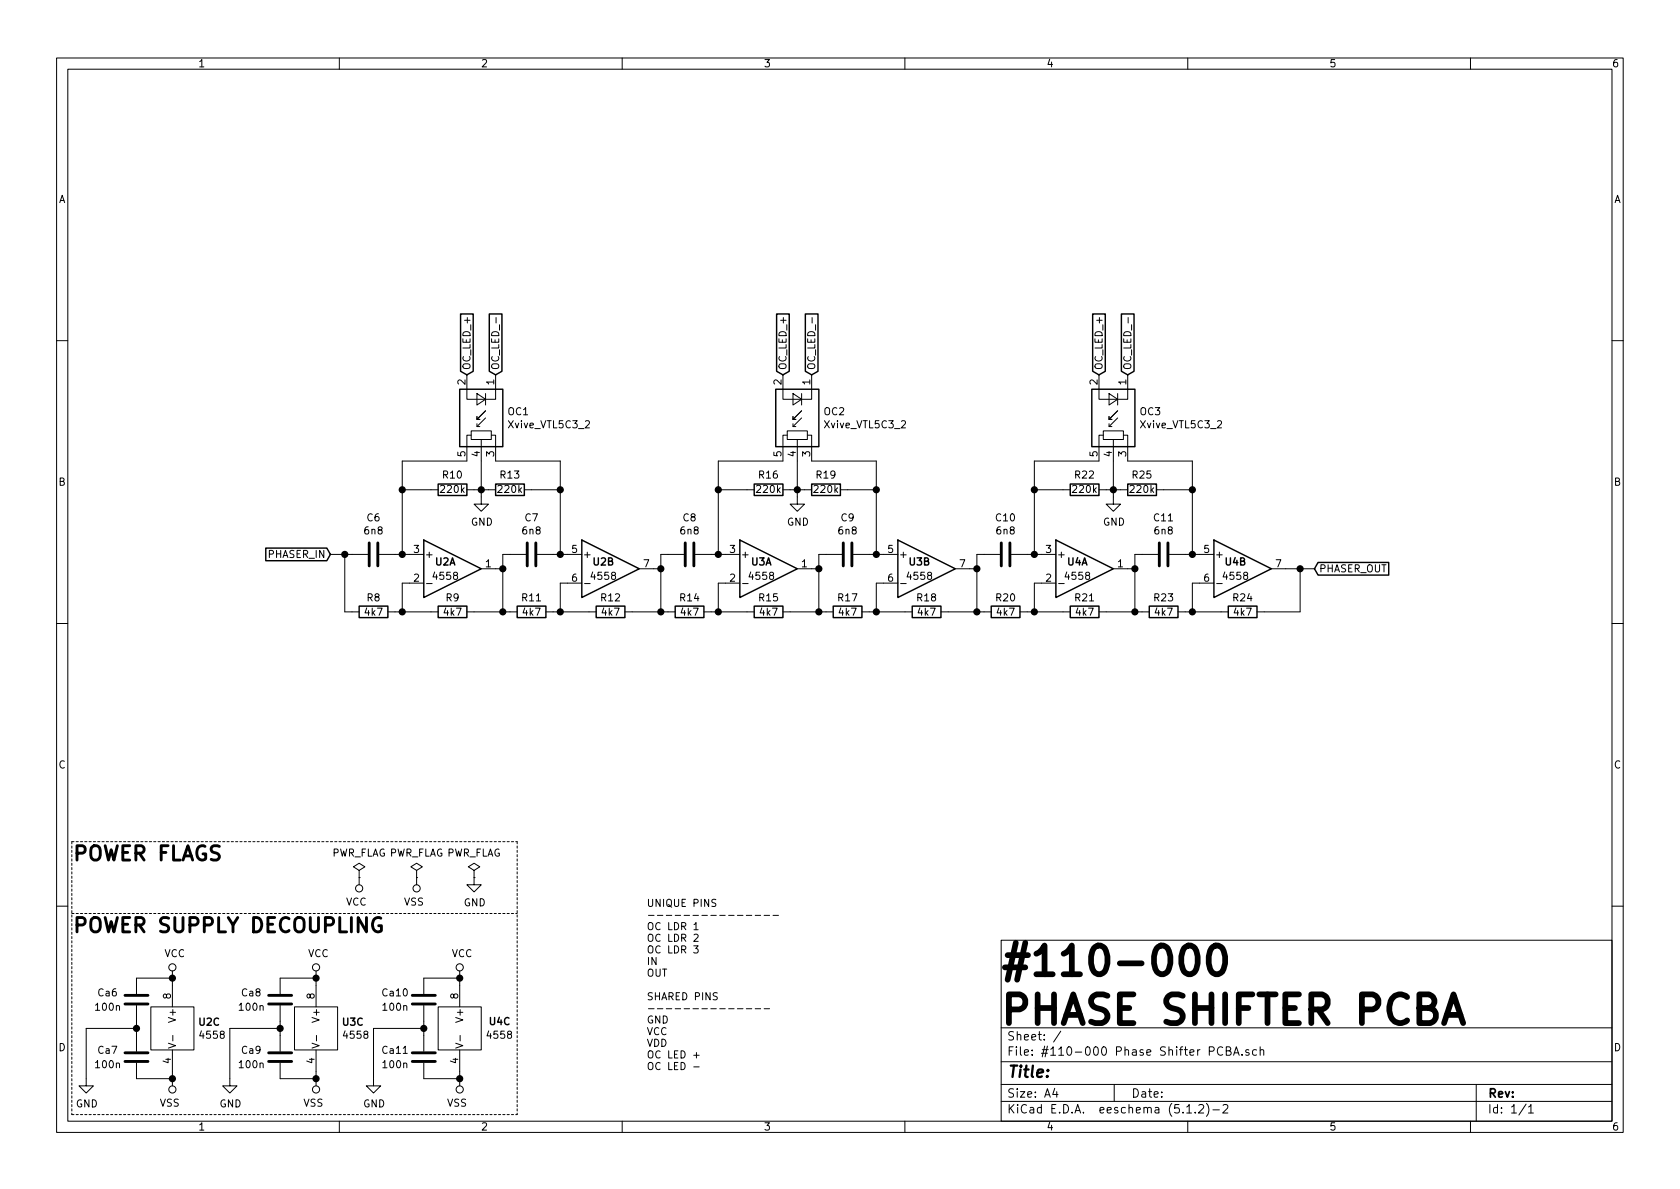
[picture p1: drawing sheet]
EESchema Schematic File Version 4
LIBS:#110-000 Phase Shifter PCBA-cache
EELAYER 29 0
EELAYER END
$Descr A4 11693 8268
encoding utf-8
Sheet 1 1
Title ""
Date ""
Rev ""
Comp ""
Comment1 ""
Comment2 ""
Comment3 ""
Comment4 ""
$EndDescr
$Comp
L Capacitors:C C6
U 1 1
P 2600 3850
F 0 "C6" V 2852 3850 50  0000 C CNN
F 1 "6n8" V 2761 3850 50  0000 C CNN
F 2 "Capacitors_Chip_SMD:C_0603_1608M_h0.85" H 2638 3700 50  0001 C CNN
F 3 "~" H 2600 3850 50  0001 C CNN
	1    2600 3850
	0    -1   -1   0   
$EndComp
$Comp
L Resistors:R R9
U 1 1
P 3150 4250
F 0 "R9" V 3050 4250 50  0000 C CNN
F 1 "4k7" V 3150 4250 50  0000 C CNN
F 2 "Resistors_SMD:R_0603_1608M" V 3080 4250 50  0001 C CNN
F 3 "" H 3150 4250 50  0001 C CNN
	1    3150 4250
	0    1    1    0   
$EndComp
$Comp
L Resistors:R R8
U 1 1
P 2600 4250
F 0 "R8" V 2500 4250 50  0000 C CNN
F 1 "4k7" V 2600 4250 50  0000 C CNN
F 2 "Resistors_SMD:R_0603_1608M" V 2530 4250 50  0001 C CNN
F 3 "" H 2600 4250 50  0001 C CNN
	1    2600 4250
	0    1    1    0   
$EndComp
$Comp
L Capacitors:C C7
U 1 1
P 3700 3850
F 0 "C7" V 3952 3850 50  0000 C CNN
F 1 "6n8" V 3861 3850 50  0000 C CNN
F 2 "Capacitors_Chip_SMD:C_0603_1608M_h0.85" H 3738 3700 50  0001 C CNN
F 3 "~" H 3700 3850 50  0001 C CNN
	1    3700 3850
	0    -1   -1   0   
$EndComp
$Comp
L Capacitors:C C8
U 1 1
P 4800 3850
F 0 "C8" V 5052 3850 50  0000 C CNN
F 1 "6n8" V 4961 3850 50  0000 C CNN
F 2 "Capacitors_Chip_SMD:C_0603_1608M_h0.85" H 4838 3700 50  0001 C CNN
F 3 "~" H 4800 3850 50  0001 C CNN
	1    4800 3850
	0    -1   -1   0   
$EndComp
$Comp
L Capacitors:C C9
U 1 1
P 5900 3850
F 0 "C9" V 6152 3850 50  0000 C CNN
F 1 "6n8" V 6061 3850 50  0000 C CNN
F 2 "Capacitors_Chip_SMD:C_0603_1608M_h0.85" H 5938 3700 50  0001 C CNN
F 3 "~" H 5900 3850 50  0001 C CNN
	1    5900 3850
	0    -1   -1   0   
$EndComp
$Comp
L Capacitors:C C10
U 1 1
P 7000 3850
F 0 "C10" V 7252 3850 50  0000 C CNN
F 1 "6n8" V 7161 3850 50  0000 C CNN
F 2 "Capacitors_Chip_SMD:C_0603_1608M_h0.85" H 7038 3700 50  0001 C CNN
F 3 "~" H 7000 3850 50  0001 C CNN
	1    7000 3850
	0    -1   -1   0   
$EndComp
$Comp
L Capacitors:C C11
U 1 1
P 8100 3850
F 0 "C11" V 8352 3850 50  0000 C CNN
F 1 "6n8" V 8261 3850 50  0000 C CNN
F 2 "Capacitors_Chip_SMD:C_0603_1608M_h0.85" H 8138 3700 50  0001 C CNN
F 3 "~" H 8100 3850 50  0001 C CNN
	1    8100 3850
	0    -1   -1   0   
$EndComp
$Comp
L Resistors:R R12
U 1 1
P 4250 4250
F 0 "R12" V 4150 4250 50  0000 C CNN
F 1 "4k7" V 4250 4250 50  0000 C CNN
F 2 "Resistors_SMD:R_0603_1608M" V 4180 4250 50  0001 C CNN
F 3 "" H 4250 4250 50  0001 C CNN
	1    4250 4250
	0    1    1    0   
$EndComp
$Comp
L Resistors:R R11
U 1 1
P 3700 4250
F 0 "R11" V 3600 4250 50  0000 C CNN
F 1 "4k7" V 3700 4250 50  0000 C CNN
F 2 "Resistors_SMD:R_0603_1608M" V 3630 4250 50  0001 C CNN
F 3 "" H 3700 4250 50  0001 C CNN
	1    3700 4250
	0    1    1    0   
$EndComp
$Comp
L Resistors:R R15
U 1 1
P 5350 4250
F 0 "R15" V 5250 4250 50  0000 C CNN
F 1 "4k7" V 5350 4250 50  0000 C CNN
F 2 "Resistors_SMD:R_0603_1608M" V 5280 4250 50  0001 C CNN
F 3 "" H 5350 4250 50  0001 C CNN
	1    5350 4250
	0    1    1    0   
$EndComp
$Comp
L Resistors:R R14
U 1 1
P 4800 4250
F 0 "R14" V 4700 4250 50  0000 C CNN
F 1 "4k7" V 4800 4250 50  0000 C CNN
F 2 "Resistors_SMD:R_0603_1608M" V 4730 4250 50  0001 C CNN
F 3 "" H 4800 4250 50  0001 C CNN
	1    4800 4250
	0    1    1    0   
$EndComp
$Comp
L Resistors:R R18
U 1 1
P 6450 4250
F 0 "R18" V 6350 4250 50  0000 C CNN
F 1 "4k7" V 6450 4250 50  0000 C CNN
F 2 "Resistors_SMD:R_0603_1608M" V 6380 4250 50  0001 C CNN
F 3 "" H 6450 4250 50  0001 C CNN
	1    6450 4250
	0    1    1    0   
$EndComp
$Comp
L Resistors:R R17
U 1 1
P 5900 4250
F 0 "R17" V 5800 4250 50  0000 C CNN
F 1 "4k7" V 5900 4250 50  0000 C CNN
F 2 "Resistors_SMD:R_0603_1608M" V 5830 4250 50  0001 C CNN
F 3 "" H 5900 4250 50  0001 C CNN
	1    5900 4250
	0    1    1    0   
$EndComp
$Comp
L Resistors:R R21
U 1 1
P 7550 4250
F 0 "R21" V 7450 4250 50  0000 C CNN
F 1 "4k7" V 7550 4250 50  0000 C CNN
F 2 "Resistors_SMD:R_0603_1608M" V 7480 4250 50  0001 C CNN
F 3 "" H 7550 4250 50  0001 C CNN
	1    7550 4250
	0    1    1    0   
$EndComp
$Comp
L Resistors:R R20
U 1 1
P 7000 4250
F 0 "R20" V 6900 4250 50  0000 C CNN
F 1 "4k7" V 7000 4250 50  0000 C CNN
F 2 "Resistors_SMD:R_0603_1608M" V 6930 4250 50  0001 C CNN
F 3 "" H 7000 4250 50  0001 C CNN
	1    7000 4250
	0    1    1    0   
$EndComp
$Comp
L Resistors:R R24
U 1 1
P 8650 4250
F 0 "R24" V 8550 4250 50  0000 C CNN
F 1 "4k7" V 8650 4250 50  0000 C CNN
F 2 "Resistors_SMD:R_0603_1608M" V 8580 4250 50  0001 C CNN
F 3 "" H 8650 4250 50  0001 C CNN
	1    8650 4250
	0    1    1    0   
$EndComp
$Comp
L Resistors:R R23
U 1 1
P 8100 4250
F 0 "R23" V 8000 4250 50  0000 C CNN
F 1 "4k7" V 8100 4250 50  0000 C CNN
F 2 "Resistors_SMD:R_0603_1608M" V 8030 4250 50  0001 C CNN
F 3 "" H 8100 4250 50  0001 C CNN
	1    8100 4250
	0    1    1    0   
$EndComp
Wire Wire Line
	2800 4250 2750 4250
Wire Wire Line
	3500 3850 3550 3850
Wire Wire Line
	3850 3850 3900 3850
Wire Wire Line
	3500 3950 3450 3950
Wire Wire Line
	3500 3850 3500 3950
Wire Wire Line
	4550 3950 4600 3950
Wire Wire Line
	5650 3950 5700 3950
Wire Wire Line
	5700 3950 5700 3850
Wire Wire Line
	5700 3850 5750 3850
Wire Wire Line
	7850 3950 7900 3950
Wire Wire Line
	7900 3950 7900 3850
Wire Wire Line
	7900 3850 7950 3850
Wire Wire Line
	2850 4050 2800 4050
Wire Wire Line
	2800 4050 2800 4250
Wire Wire Line
	3950 4050 3900 4050
Wire Wire Line
	3900 4050 3900 4250
Wire Wire Line
	3900 4250 3850 4250
Wire Wire Line
	5050 4050 5000 4050
Wire Wire Line
	5000 4050 5000 4250
Wire Wire Line
	5000 4250 4950 4250
Wire Wire Line
	6050 4250 6100 4250
Wire Wire Line
	6100 4250 6100 4050
Wire Wire Line
	6100 4050 6150 4050
Wire Wire Line
	7150 4250 7200 4250
Wire Wire Line
	7200 4250 7200 4050
Wire Wire Line
	7200 4050 7250 4050
Wire Wire Line
	8250 4250 8300 4250
Wire Wire Line
	8300 4250 8300 4050
Wire Wire Line
	8300 4050 8350 4050
Wire Wire Line
	8500 4250 8300 4250
Connection ~ 8300 4250
Wire Wire Line
	7950 4250 7900 4250
Wire Wire Line
	7400 4250 7200 4250
Connection ~ 7200 4250
Wire Wire Line
	6300 4250 6100 4250
Connection ~ 6100 4250
Wire Wire Line
	5750 4250 5700 4250
Wire Wire Line
	5200 4250 5000 4250
Connection ~ 5000 4250
Wire Wire Line
	4100 4250 3900 4250
Connection ~ 3900 4250
Wire Wire Line
	3550 4250 3500 4250
Wire Wire Line
	3000 4250 2800 4250
Connection ~ 2800 4250
Wire Wire Line
	2450 4250 2400 4250
Wire Wire Line
	2400 3850 2450 3850
Wire Wire Line
	3500 3950 3500 4250
Connection ~ 3500 3950
Connection ~ 3500 4250
Wire Wire Line
	3500 4250 3300 4250
Wire Wire Line
	4600 3950 4600 4250
Wire Wire Line
	4600 4250 4400 4250
Wire Wire Line
	5700 3950 5700 4250
Connection ~ 5700 3950
Connection ~ 5700 4250
Wire Wire Line
	5700 4250 5500 4250
Wire Wire Line
	7900 3950 7900 4250
Connection ~ 7900 3950
Connection ~ 7900 4250
Wire Wire Line
	7900 4250 7700 4250
Wire Wire Line
	8800 4250 9050 4250
Wire Wire Line
	9050 4250 9050 3950
Wire Wire Line
	9050 3950 8950 3950
$Comp
L OptoCouplers:Xvive_VTL5C3_2 OC1
U 1 1
P 3350 2900
F 0 "OC1" V 3304 3080 50  0000 L CNN
F 1 "Xvive_VTL5C3_2" V 3395 3080 50  0000 L CNN
F 2 "OptoCouplers_THT:Xvive_VTL5C3_2" H 3350 2900 50  0001 C CNN
F 3 "http://www.alliedelec.com/m/d/ecb1ed91959ae54d97cf67f5103d9b2b.pdf" H 3400 2650 50  0001 C CNN
	1    3350 2900
	0    1    1    0   
$EndComp
Wire Wire Line
	3900 3850 3900 3400
Connection ~ 3900 3850
Wire Wire Line
	3900 3850 3950 3850
$Comp
L Resistors:R R13
U 1 1
P 3550 3400
F 0 "R13" V 3650 3400 50  0000 C CNN
F 1 "220k" V 3550 3400 50  0000 C CNN
F 2 "Resistors_SMD:R_0603_1608M" V 3480 3400 50  0001 C CNN
F 3 "" H 3550 3400 50  0001 C CNN
	1    3550 3400
	0    -1   -1   0   
$EndComp
Connection ~ 3900 3400
Wire Wire Line
	3900 3200 3900 3400
Wire Wire Line
	3350 3400 3400 3400
$Comp
L Resistors:R R10
U 1 1
P 3150 3400
F 0 "R10" V 3250 3400 50  0000 C CNN
F 1 "220k" V 3150 3400 50  0000 C CNN
F 2 "Resistors_SMD:R_0603_1608M" V 3080 3400 50  0001 C CNN
F 3 "" H 3150 3400 50  0001 C CNN
	1    3150 3400
	0    -1   -1   0   
$EndComp
Wire Wire Line
	2750 3850 2800 3850
Connection ~ 2800 3850
Wire Wire Line
	2800 3850 2850 3850
Wire Wire Line
	3300 3400 3350 3400
Connection ~ 3350 3400
$Comp
L power:GND #PWR0101
U 1 1
P 3350 3450
F 0 "#PWR0101" H 3350 3200 50  0001 C CNN
F 1 "GND" H 3355 3277 50  0000 C CNN
F 2 "" H 3350 3450 50  0001 C CNN
F 3 "" H 3350 3450 50  0001 C CNN
	1    3350 3450
	1    0    0    -1  
$EndComp
Wire Wire Line
	3350 3450 3350 3400
Text GLabel 3250 2600 1    50   Input ~ 0
OC_LED_+
Text GLabel 3450 2600 1    50   Input ~ 0
OC_LED_-
Wire Wire Line
	4650 4250 4600 4250
Wire Wire Line
	4600 3850 4650 3850
Wire Wire Line
	6800 3850 6850 3850
Text GLabel 2300 3850 0    50   Input ~ 0
PHASER_IN
Text Notes 4500 7450 0    50   ~ 0
SHARED PINS\n--------------\nGND\nVCC\nVDD\nOC LED +\nOC LED -
Text Notes 4500 6800 0    50   ~ 0
UNIQUE PINS\n---------------\nOC LDR 1\nOC LDR 2\nOC LDR 3\nIN\nOUT
Text Notes 6950 7150 0    200  ~ 40
#110-000 \nPHASE SHIFTER PCBA
Wire Wire Line
	6800 3850 6800 3950
Wire Wire Line
	6800 4250 6850 4250
Wire Wire Line
	2800 3200 2800 3400
Wire Wire Line
	3700 3400 3900 3400
Wire Wire Line
	3000 3400 2800 3400
Connection ~ 2800 3400
Wire Wire Line
	2800 3400 2800 3850
Wire Wire Line
	3450 3200 3900 3200
Wire Wire Line
	3250 3200 2800 3200
Wire Wire Line
	3350 3400 3350 3200
$Comp
L OptoCouplers:Xvive_VTL5C3_2 OC2
U 1 1
P 5550 2900
F 0 "OC2" V 5504 3080 50  0000 L CNN
F 1 "Xvive_VTL5C3_2" V 5595 3080 50  0000 L CNN
F 2 "OptoCouplers_THT:Xvive_VTL5C3_2" H 5550 2900 50  0001 C CNN
F 3 "http://www.alliedelec.com/m/d/ecb1ed91959ae54d97cf67f5103d9b2b.pdf" H 5600 2650 50  0001 C CNN
	1    5550 2900
	0    1    1    0   
$EndComp
Wire Wire Line
	6100 3850 6100 3400
$Comp
L Resistors:R R19
U 1 1
P 5750 3400
F 0 "R19" V 5850 3400 50  0000 C CNN
F 1 "220k" V 5750 3400 50  0000 C CNN
F 2 "Resistors_SMD:R_0603_1608M" V 5680 3400 50  0001 C CNN
F 3 "" H 5750 3400 50  0001 C CNN
	1    5750 3400
	0    -1   -1   0   
$EndComp
Connection ~ 6100 3400
Wire Wire Line
	6100 3200 6100 3400
Wire Wire Line
	5550 3400 5600 3400
$Comp
L Resistors:R R16
U 1 1
P 5350 3400
F 0 "R16" V 5450 3400 50  0000 C CNN
F 1 "220k" V 5350 3400 50  0000 C CNN
F 2 "Resistors_SMD:R_0603_1608M" V 5280 3400 50  0001 C CNN
F 3 "" H 5350 3400 50  0001 C CNN
	1    5350 3400
	0    -1   -1   0   
$EndComp
Wire Wire Line
	5500 3400 5550 3400
Connection ~ 5550 3400
$Comp
L power:GND #PWR0110
U 1 1
P 5550 3450
F 0 "#PWR0110" H 5550 3200 50  0001 C CNN
F 1 "GND" H 5555 3277 50  0000 C CNN
F 2 "" H 5550 3450 50  0001 C CNN
F 3 "" H 5550 3450 50  0001 C CNN
	1    5550 3450
	1    0    0    -1  
$EndComp
Wire Wire Line
	5550 3450 5550 3400
Text GLabel 5450 2600 1    50   Input ~ 0
OC_LED_+
Text GLabel 5650 2600 1    50   Input ~ 0
OC_LED_-
Wire Wire Line
	5000 3200 5000 3400
Wire Wire Line
	5900 3400 6100 3400
Wire Wire Line
	5200 3400 5000 3400
Connection ~ 5000 3400
Wire Wire Line
	5000 3400 5000 3850
Wire Wire Line
	5650 3200 6100 3200
Wire Wire Line
	5450 3200 5000 3200
Wire Wire Line
	5550 3400 5550 3200
$Comp
L OptoCouplers:Xvive_VTL5C3_2 OC3
U 1 1
P 7750 2900
F 0 "OC3" V 7704 3080 50  0000 L CNN
F 1 "Xvive_VTL5C3_2" V 7795 3080 50  0000 L CNN
F 2 "OptoCouplers_THT:Xvive_VTL5C3_2" H 7750 2900 50  0001 C CNN
F 3 "http://www.alliedelec.com/m/d/ecb1ed91959ae54d97cf67f5103d9b2b.pdf" H 7800 2650 50  0001 C CNN
	1    7750 2900
	0    1    1    0   
$EndComp
Wire Wire Line
	8300 3850 8300 3400
$Comp
L Resistors:R R25
U 1 1
P 7950 3400
F 0 "R25" V 8050 3400 50  0000 C CNN
F 1 "220k" V 7950 3400 50  0000 C CNN
F 2 "Resistors_SMD:R_0603_1608M" V 7880 3400 50  0001 C CNN
F 3 "" H 7950 3400 50  0001 C CNN
	1    7950 3400
	0    -1   -1   0   
$EndComp
Connection ~ 8300 3400
Wire Wire Line
	8300 3200 8300 3400
Wire Wire Line
	7750 3400 7800 3400
$Comp
L Resistors:R R22
U 1 1
P 7550 3400
F 0 "R22" V 7650 3400 50  0000 C CNN
F 1 "220k" V 7550 3400 50  0000 C CNN
F 2 "Resistors_SMD:R_0603_1608M" V 7480 3400 50  0001 C CNN
F 3 "" H 7550 3400 50  0001 C CNN
	1    7550 3400
	0    -1   -1   0   
$EndComp
Wire Wire Line
	7700 3400 7750 3400
Connection ~ 7750 3400
$Comp
L power:GND #PWR0111
U 1 1
P 7750 3450
F 0 "#PWR0111" H 7750 3200 50  0001 C CNN
F 1 "GND" H 7755 3277 50  0000 C CNN
F 2 "" H 7750 3450 50  0001 C CNN
F 3 "" H 7750 3450 50  0001 C CNN
	1    7750 3450
	1    0    0    -1  
$EndComp
Wire Wire Line
	7750 3450 7750 3400
Text GLabel 7650 2600 1    50   Input ~ 0
OC_LED_+
Text GLabel 7850 2600 1    50   Input ~ 0
OC_LED_-
Wire Wire Line
	7200 3200 7200 3400
Wire Wire Line
	8100 3400 8300 3400
Wire Wire Line
	7400 3400 7200 3400
Connection ~ 7200 3400
Wire Wire Line
	7200 3400 7200 3850
Wire Wire Line
	7850 3200 8300 3200
Wire Wire Line
	7650 3200 7200 3200
Wire Wire Line
	7750 3400 7750 3200
Wire Wire Line
	6600 4250 6800 4250
Wire Wire Line
	6750 3950 6800 3950
Wire Wire Line
	6800 3950 6800 4250
$Comp
L Capacitors:C Ca6
U 1 1
P 950 6950
F 0 "Ca6" H 1150 7000 50  0000 C CNN
F 1 "100n" H 1150 6900 50  0000 C CNN
F 2 "Capacitors_Chip_SMD:C_0603_1608M_h0.85" H 988 6800 50  0001 C CNN
F 3 "~" H 950 6950 50  0001 C CNN
	1    950  6950
	-1   0    0    -1  
$EndComp
$Comp
L Capacitors:C Ca7
U 1 1
P 950 7350
F 0 "Ca7" H 1150 7400 50  0000 C CNN
F 1 "100n" H 1150 7300 50  0000 C CNN
F 2 "Capacitors_Chip_SMD:C_0603_1608M_h0.85" H 988 7200 50  0001 C CNN
F 3 "~" H 950 7350 50  0001 C CNN
	1    950  7350
	-1   0    0    -1  
$EndComp
$Comp
L power:VSS #PWR0112
U 1 1
P 2200 7500
F 0 "#PWR0112" H 2200 7350 50  0001 C CNN
F 1 "VSS" H 2218 7673 50  0000 C CNN
F 2 "" H 2200 7500 50  0001 C CNN
F 3 "" H 2200 7500 50  0001 C CNN
	1    2200 7500
	-1   0    0    1   
$EndComp
$Comp
L power:VCC #PWR0113
U 1 1
P 2200 6800
F 0 "#PWR0113" H 2200 6650 50  0001 C CNN
F 1 "VCC" H 2217 6973 50  0000 C CNN
F 2 "" H 2200 6800 50  0001 C CNN
F 3 "" H 2200 6800 50  0001 C CNN
	1    2200 6800
	1    0    0    -1  
$EndComp
Wire Wire Line
	2200 6850 2200 6800
Wire Wire Line
	2200 6800 1950 6800
Connection ~ 2200 6800
Wire Wire Line
	2200 7500 1950 7500
Wire Wire Line
	2200 7500 2200 7450
Connection ~ 2200 7500
Wire Wire Line
	950  7200 950  7150
$Comp
L power:GND #PWR0114
U 1 1
P 1600 7500
F 0 "#PWR0114" H 1600 7250 50  0001 C CNN
F 1 "GND" H 1605 7327 50  0000 C CNN
F 2 "" H 1600 7500 50  0001 C CNN
F 3 "" H 1600 7500 50  0001 C CNN
	1    1600 7500
	1    0    0    -1  
$EndComp
Connection ~ 950  7150
Wire Wire Line
	950  7150 950  7100
$Comp
L Capacitors:C Ca8
U 1 1
P 1950 6950
F 0 "Ca8" H 2150 7000 50  0000 C CNN
F 1 "100n" H 2150 6900 50  0000 C CNN
F 2 "Capacitors_Chip_SMD:C_0603_1608M_h0.85" H 1988 6800 50  0001 C CNN
F 3 "~" H 1950 6950 50  0001 C CNN
	1    1950 6950
	-1   0    0    -1  
$EndComp
$Comp
L Capacitors:C Ca9
U 1 1
P 1950 7350
F 0 "Ca9" H 2150 7400 50  0000 C CNN
F 1 "100n" H 2150 7300 50  0000 C CNN
F 2 "Capacitors_Chip_SMD:C_0603_1608M_h0.85" H 1988 7200 50  0001 C CNN
F 3 "~" H 1950 7350 50  0001 C CNN
	1    1950 7350
	-1   0    0    -1  
$EndComp
$Comp
L power:VSS #PWR0115
U 1 1
P 3200 7500
F 0 "#PWR0115" H 3200 7350 50  0001 C CNN
F 1 "VSS" H 3218 7673 50  0000 C CNN
F 2 "" H 3200 7500 50  0001 C CNN
F 3 "" H 3200 7500 50  0001 C CNN
	1    3200 7500
	-1   0    0    1   
$EndComp
$Comp
L power:VCC #PWR0116
U 1 1
P 3200 6800
F 0 "#PWR0116" H 3200 6650 50  0001 C CNN
F 1 "VCC" H 3217 6973 50  0000 C CNN
F 2 "" H 3200 6800 50  0001 C CNN
F 3 "" H 3200 6800 50  0001 C CNN
	1    3200 6800
	1    0    0    -1  
$EndComp
Wire Wire Line
	3200 6850 3200 6800
Wire Wire Line
	3200 6800 2950 6800
Connection ~ 3200 6800
Wire Wire Line
	3200 7500 2950 7500
Wire Wire Line
	3200 7500 3200 7450
Connection ~ 3200 7500
Wire Wire Line
	1950 7200 1950 7150
$Comp
L power:GND #PWR0117
U 1 1
P 2600 7500
F 0 "#PWR0117" H 2600 7250 50  0001 C CNN
F 1 "GND" H 2605 7327 50  0000 C CNN
F 2 "" H 2600 7500 50  0001 C CNN
F 3 "" H 2600 7500 50  0001 C CNN
	1    2600 7500
	1    0    0    -1  
$EndComp
Connection ~ 1950 7150
Wire Wire Line
	1950 7150 1950 7100
$Comp
L power:VSS #PWR0118
U 1 1
P 1200 7500
F 0 "#PWR0118" H 1200 7350 50  0001 C CNN
F 1 "VSS" H 1218 7673 50  0000 C CNN
F 2 "" H 1200 7500 50  0001 C CNN
F 3 "" H 1200 7500 50  0001 C CNN
	1    1200 7500
	-1   0    0    1   
$EndComp
$Comp
L power:VCC #PWR0119
U 1 1
P 1200 6800
F 0 "#PWR0119" H 1200 6650 50  0001 C CNN
F 1 "VCC" H 1217 6973 50  0000 C CNN
F 2 "" H 1200 6800 50  0001 C CNN
F 3 "" H 1200 6800 50  0001 C CNN
	1    1200 6800
	1    0    0    -1  
$EndComp
Wire Wire Line
	1200 6850 1200 6800
Wire Wire Line
	1200 6800 950  6800
Connection ~ 1200 6800
Wire Wire Line
	1200 7500 950  7500
Wire Wire Line
	1200 7500 1200 7450
Connection ~ 1200 7500
$Comp
L power:GND #PWR0120
U 1 1
P 600 7500
F 0 "#PWR0120" H 600 7250 50  0001 C CNN
F 1 "GND" H 605 7327 50  0000 C CNN
F 2 "" H 600 7500 50  0001 C CNN
F 3 "" H 600 7500 50  0001 C CNN
	1    600  7500
	1    0    0    -1  
$EndComp
Text Notes 500  6500 0    100  ~ 20
POWER SUPPLY DECOUPLING
$Comp
L Amplifiers_Operational:OpAmp_Dual U2
U 1 1
P 3150 3950
F 0 "U2" H 3100 4000 50  0000 C CNB
F 1 "4558" H 3100 3900 50  0000 C CNN
F 2 "Amplifiers_Operational_SMD:Texas_Instruments_RC4558IDGKR" H 3250 3950 50  0001 C CNN
F 3 "" H 3250 3950 50  0001 C CNN
	1    3150 3950
	1    0    0    -1  
$EndComp
$Comp
L Amplifiers_Operational:OpAmp_Dual U2
U 2 1
P 4250 3950
F 0 "U2" H 4200 4000 50  0000 C CNB
F 1 "4558" H 4200 3900 50  0000 C CNN
F 2 "Amplifiers_Operational_SMD:Texas_Instruments_RC4558IDGKR" H 4350 3950 50  0001 C CNN
F 3 "" H 4350 3950 50  0001 C CNN
	2    4250 3950
	1    0    0    -1  
$EndComp
$Comp
L Amplifiers_Operational:OpAmp_Dual U3
U 2 1
P 6450 3950
F 0 "U3" H 6400 4000 50  0000 C CNB
F 1 "4558" H 6400 3900 50  0000 C CNN
F 2 "Amplifiers_Operational_SMD:Texas_Instruments_RC4558IDGKR" H 6550 3950 50  0001 C CNN
F 3 "" H 6550 3950 50  0001 C CNN
	2    6450 3950
	1    0    0    -1  
$EndComp
Wire Wire Line
	6100 3850 6150 3850
Wire Wire Line
	6100 3850 6050 3850
Connection ~ 6100 3850
Wire Wire Line
	5000 3850 5050 3850
Wire Wire Line
	5000 3850 4950 3850
Connection ~ 5000 3850
$Comp
L Amplifiers_Operational:OpAmp_Dual U4
U 1 1
P 7550 3950
F 0 "U4" H 7500 4000 50  0000 C CNB
F 1 "4558" H 7500 3900 50  0000 C CNN
F 2 "Amplifiers_Operational_SMD:Texas_Instruments_RC4558IDGKR" H 7650 3950 50  0001 C CNN
F 3 "" H 7650 3950 50  0001 C CNN
	1    7550 3950
	1    0    0    -1  
$EndComp
Wire Wire Line
	7250 3850 7200 3850
Wire Wire Line
	7200 3850 7150 3850
Connection ~ 7200 3850
$Comp
L Amplifiers_Operational:OpAmp_Dual U4
U 2 1
P 8650 3950
F 0 "U4" H 8600 4000 50  0000 C CNB
F 1 "4558" H 8600 3900 50  0000 C CNN
F 2 "Amplifiers_Operational_SMD:Texas_Instruments_RC4558IDGKR" H 8750 3950 50  0001 C CNN
F 3 "" H 8750 3950 50  0001 C CNN
	2    8650 3950
	1    0    0    -1  
$EndComp
Wire Wire Line
	8250 3850 8300 3850
Wire Wire Line
	8300 3850 8350 3850
Connection ~ 8300 3850
$Comp
L Amplifiers_Operational:OpAmp_Dual U2
U 3 1
P 1200 7150
F 0 "U2" H 1378 7196 50  0000 L CNB
F 1 "4558" H 1378 7105 50  0000 L CNN
F 2 "Amplifiers_Operational_SMD:Texas_Instruments_RC4558IDGKR" H 1300 7150 50  0001 C CNN
F 3 "" H 1300 7150 50  0001 C CNN
	3    1200 7150
	1    0    0    -1  
$EndComp
$Comp
L Amplifiers_Operational:OpAmp_Dual U3
U 3 1
P 2200 7150
F 0 "U3" H 2378 7196 50  0000 L CNB
F 1 "4558" H 2378 7105 50  0000 L CNN
F 2 "Amplifiers_Operational_SMD:Texas_Instruments_RC4558IDGKR" H 2300 7150 50  0001 C CNN
F 3 "" H 2300 7150 50  0001 C CNN
	3    2200 7150
	1    0    0    -1  
$EndComp
$Comp
L Amplifiers_Operational:OpAmp_Dual U4
U 3 1
P 3200 7150
F 0 "U4" H 3400 7200 50  0000 L CNB
F 1 "4558" H 3378 7105 50  0000 L CNN
F 2 "Amplifiers_Operational_SMD:Texas_Instruments_RC4558IDGKR" H 3300 7150 50  0001 C CNN
F 3 "" H 3300 7150 50  0001 C CNN
	3    3200 7150
	1    0    0    -1  
$EndComp
Connection ~ 2400 3850
Wire Wire Line
	2400 3850 2400 4250
$Comp
L power:PWR_FLAG #FLG0101
U 1 1
P 2500 6100
F 0 "#FLG0101" H 2500 6175 50  0001 C CNN
F 1 "PWR_FLAG" H 2500 6273 50  0000 C CNN
F 2 "" H 2500 6100 50  0001 C CNN
F 3 "" H 2500 6100 50  0001 C CNN
	1    2500 6100
	1    0    0    -1  
$EndComp
$Comp
L power:VCC #PWR0124
U 1 1
P 2500 6100
F 0 "#PWR0124" H 2500 5950 50  0001 C CNN
F 1 "VCC" H 2518 6273 50  0000 C CNN
F 2 "" H 2500 6100 50  0001 C CNN
F 3 "" H 2500 6100 50  0001 C CNN
	1    2500 6100
	-1   0    0    1   
$EndComp
$Comp
L power:PWR_FLAG #FLG0102
U 1 1
P 2900 6100
F 0 "#FLG0102" H 2900 6175 50  0001 C CNN
F 1 "PWR_FLAG" H 2900 6273 50  0000 C CNN
F 2 "" H 2900 6100 50  0001 C CNN
F 3 "" H 2900 6100 50  0001 C CNN
	1    2900 6100
	1    0    0    -1  
$EndComp
$Comp
L power:VSS #PWR0125
U 1 1
P 2900 6100
F 0 "#PWR0125" H 2900 5950 50  0001 C CNN
F 1 "VSS" H 2918 6273 50  0000 C CNN
F 2 "" H 2900 6100 50  0001 C CNN
F 3 "" H 2900 6100 50  0001 C CNN
	1    2900 6100
	-1   0    0    1   
$EndComp
$Comp
L power:PWR_FLAG #FLG0103
U 1 1
P 3300 6100
F 0 "#FLG0103" H 3300 6175 50  0001 C CNN
F 1 "PWR_FLAG" H 3300 6273 50  0000 C CNN
F 2 "" H 3300 6100 50  0001 C CNN
F 3 "" H 3300 6100 50  0001 C CNN
	1    3300 6100
	1    0    0    -1  
$EndComp
$Comp
L power:GND #PWR0126
U 1 1
P 3300 6100
F 0 "#PWR0126" H 3300 5850 50  0001 C CNN
F 1 "GND" H 3305 5927 50  0000 C CNN
F 2 "" H 3300 6100 50  0001 C CNN
F 3 "" H 3300 6100 50  0001 C CNN
	1    3300 6100
	1    0    0    -1  
$EndComp
Text GLabel 9150 3950 2    50   Input ~ 0
PHASER_OUT
Connection ~ 6800 3950
Connection ~ 6800 4250
Connection ~ 4600 3950
Wire Wire Line
	4600 3950 4600 3850
Connection ~ 4600 4250
Wire Wire Line
	9150 3950 9050 3950
Connection ~ 9050 3950
Wire Wire Line
	2300 3850 2400 3850
$Comp
L Amplifiers_Operational:OpAmp_Dual U3
U 1 1
P 5350 3950
F 0 "U3" H 5300 4000 50  0000 C CNB
F 1 "4558" H 5300 3900 50  0000 C CNN
F 2 "Amplifiers_Operational_SMD:Texas_Instruments_RC4558IDGKR" H 5450 3950 50  0001 C CNN
F 3 "" H 5450 3950 50  0001 C CNN
	1    5350 3950
	1    0    0    -1  
$EndComp
Wire Wire Line
	1600 7150 1600 7500
$Comp
L Capacitors:C Ca11
U 1 1
P 2950 7350
F 0 "Ca11" H 3150 7400 50  0000 C CNN
F 1 "100n" H 3150 7300 50  0000 C CNN
F 2 "Capacitors_Chip_SMD:C_0603_1608M_h0.85" H 2988 7200 50  0001 C CNN
F 3 "~" H 2950 7350 50  0001 C CNN
	1    2950 7350
	-1   0    0    -1  
$EndComp
$Comp
L Capacitors:C Ca10
U 1 1
P 2950 6950
F 0 "Ca10" H 3150 7000 50  0000 C CNN
F 1 "100n" H 3150 6900 50  0000 C CNN
F 2 "Capacitors_Chip_SMD:C_0603_1608M_h0.85" H 2988 6800 50  0001 C CNN
F 3 "~" H 2950 6950 50  0001 C CNN
	1    2950 6950
	-1   0    0    -1  
$EndComp
Wire Wire Line
	2950 7100 2950 7150
Connection ~ 2950 7150
Wire Wire Line
	2950 7150 2950 7200
Wire Wire Line
	2600 7500 2600 7150
Wire Wire Line
	2600 7150 2950 7150
Wire Wire Line
	1600 7150 1950 7150
Wire Wire Line
	600  7150 950  7150
Wire Wire Line
	600  7500 600  7150
Wire Notes Line
	500  7750 3600 7750
Wire Notes Line
	500  6350 3600 6350
Wire Notes Line
	500  5850 3600 5850
Text Notes 500  6000 0    100  ~ 20
POWER FLAGS
Wire Notes Line
	500  5850 500  7750
Wire Notes Line
	3600 5850 3600 7750
$EndSCHEMATC
